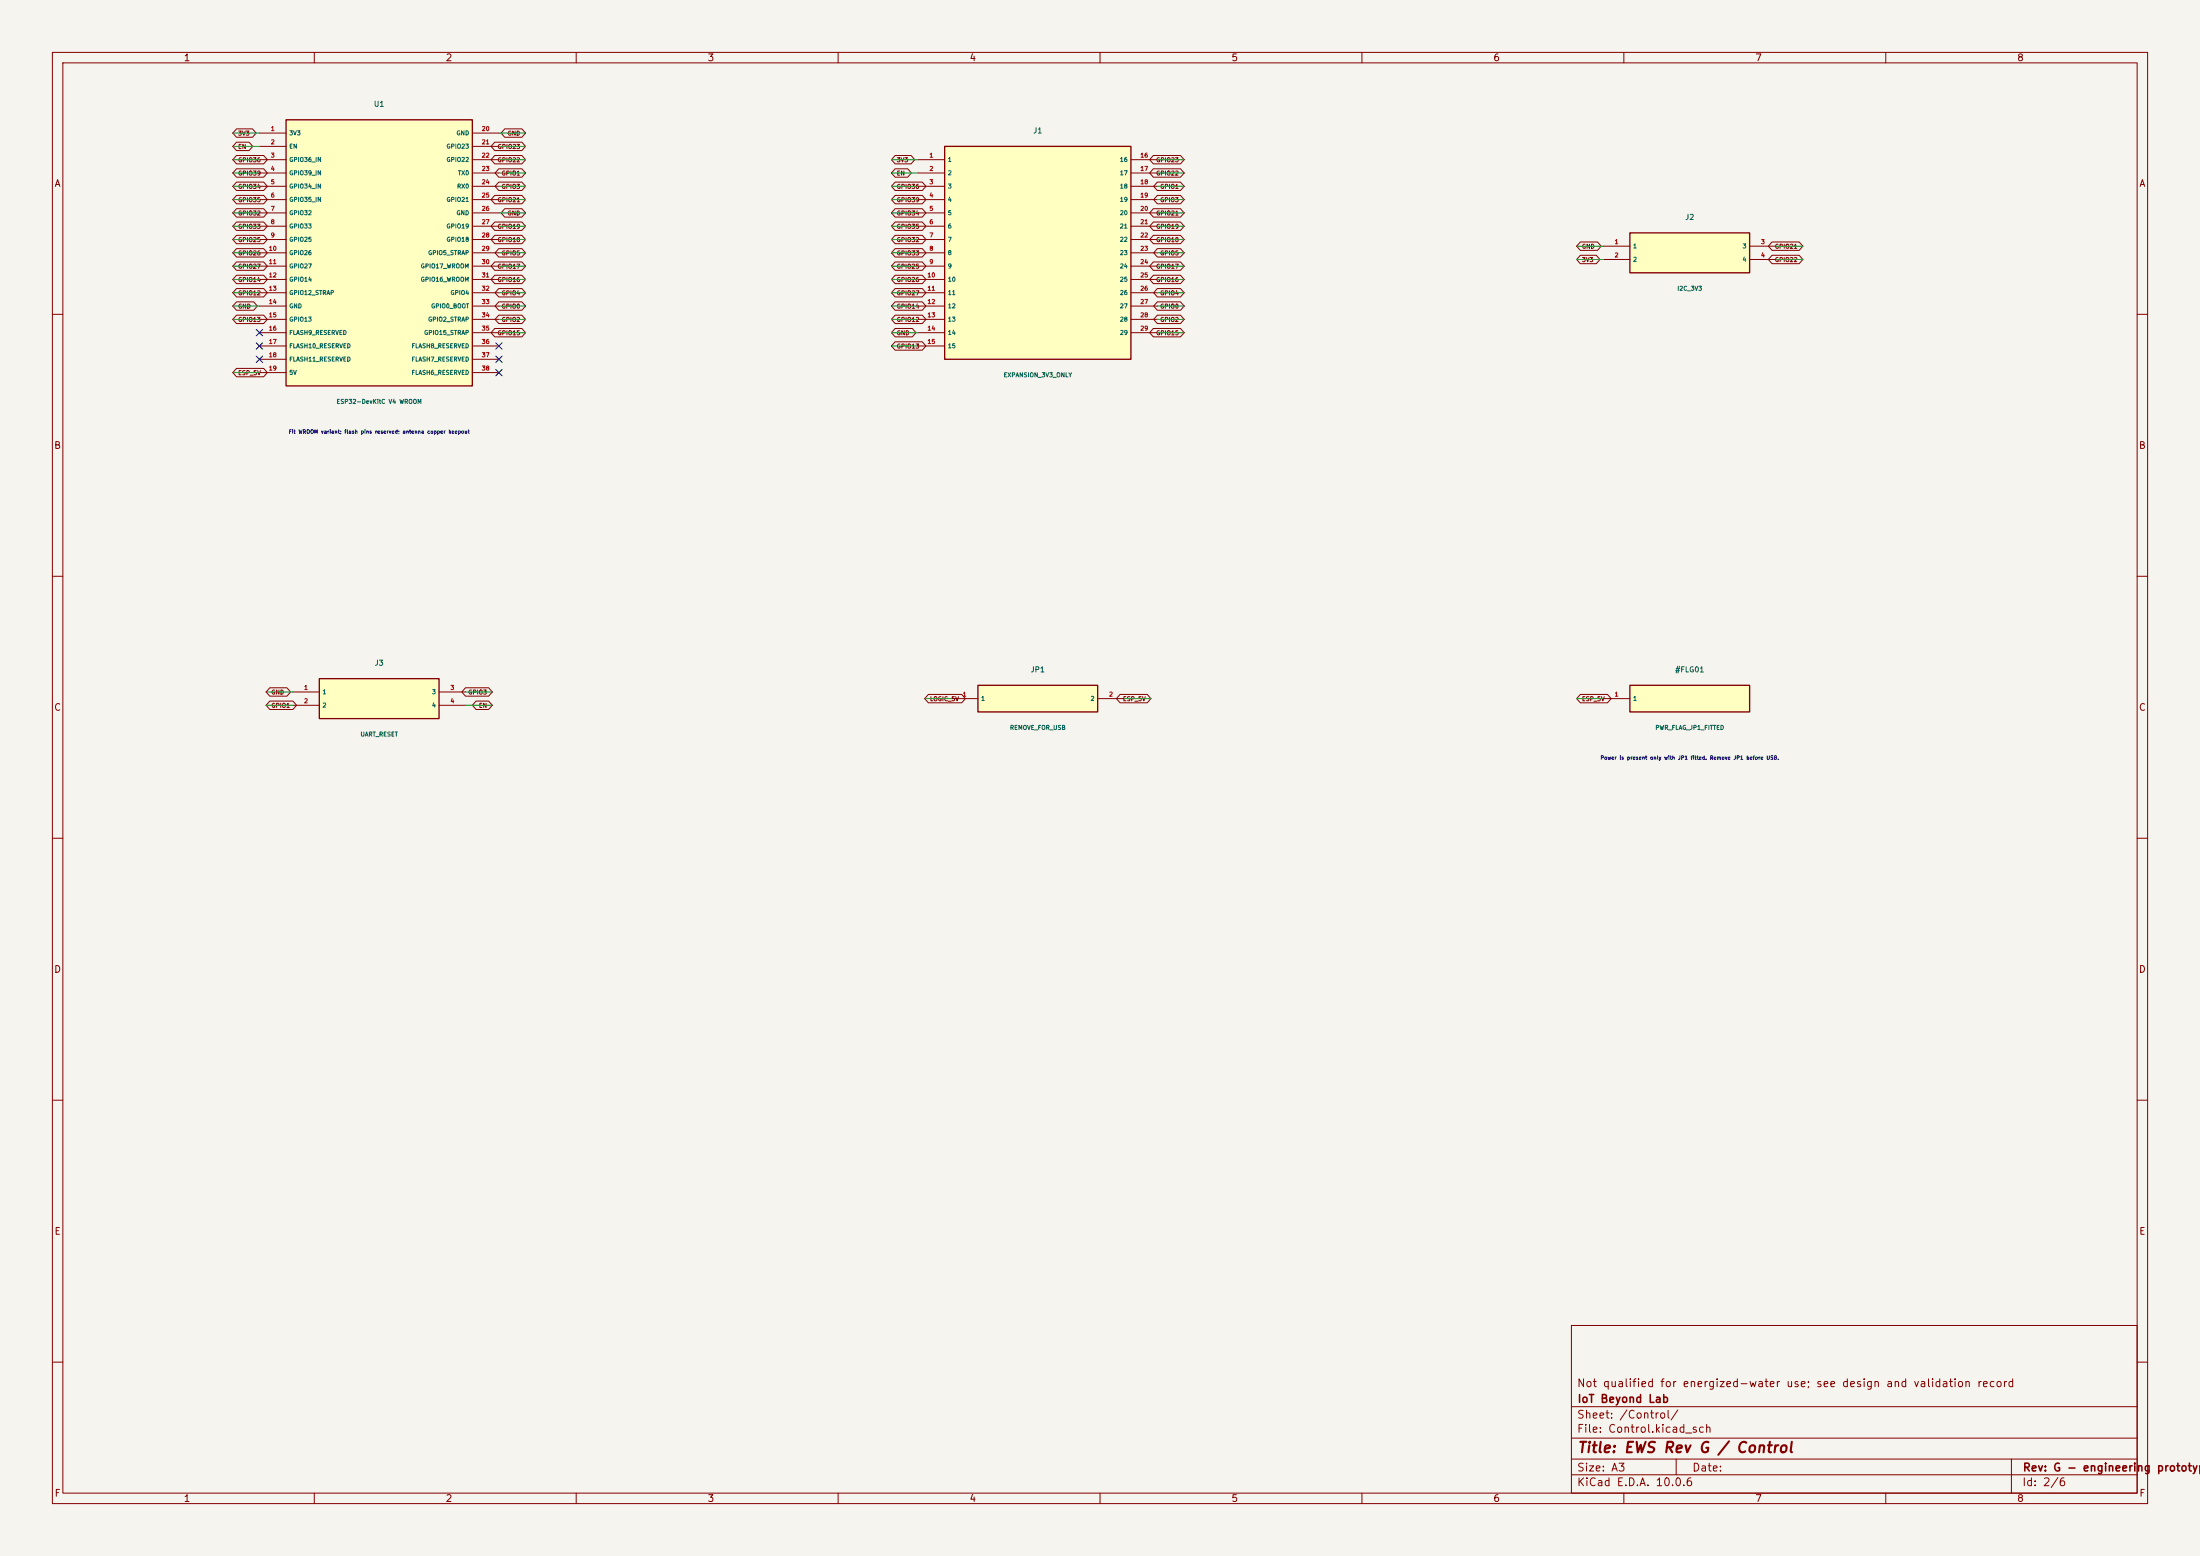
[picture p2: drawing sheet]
(kicad_sch (version 20250114) (generator "eeschema") (paper "A3")
  (title_block (title "EWS Rev G / Control") (rev "G - engineering prototype") (company "IoT Beyond Lab") (comment 1 "Not qualified for energized-water use; see design and validation record"))
(lib_symbols (symbol "EWS:U1" (pin_names (offset 0.5)) (in_bom yes) (on_board yes)
  (property "Reference" "U1" (at 0 28.4 0) (effects (font (size 1 1))))
  (property "Value" "ESP32-DevKitC V4 WROOM" (at 0 -28.4 0) (effects (font (size 0.8 0.8))))
  (property "Footprint" "EWS:U1" (at 0 0 0) (effects (font (size 1 1)) hide))
  (symbol "U1_0_1" (rectangle (start -17.78 25.4) (end 17.78 -25.4) (stroke (width .254) (type default)) (fill (type background))))
  (symbol "U1_1_1" (pin power_out line (at -22.86 22.86 0) (length 5.08) (name "3V3" (effects (font (size 0.8 0.8)))) (number "1" (effects (font (size 0.8 0.8)))))(pin input line (at -22.86 20.32 0) (length 5.08) (name "EN" (effects (font (size 0.8 0.8)))) (number "2" (effects (font (size 0.8 0.8)))))(pin input line (at -22.86 17.779999999999998 0) (length 5.08) (name "GPIO36_IN" (effects (font (size 0.8 0.8)))) (number "3" (effects (font (size 0.8 0.8)))))(pin input line (at -22.86 15.239999999999998 0) (length 5.08) (name "GPIO39_IN" (effects (font (size 0.8 0.8)))) (number "4" (effects (font (size 0.8 0.8)))))(pin input line (at -22.86 12.7 0) (length 5.08) (name "GPIO34_IN" (effects (font (size 0.8 0.8)))) (number "5" (effects (font (size 0.8 0.8)))))(pin input line (at -22.86 10.159999999999998 0) (length 5.08) (name "GPIO35_IN" (effects (font (size 0.8 0.8)))) (number "6" (effects (font (size 0.8 0.8)))))(pin bidirectional line (at -22.86 7.619999999999997 0) (length 5.08) (name "GPIO32" (effects (font (size 0.8 0.8)))) (number "7" (effects (font (size 0.8 0.8)))))(pin bidirectional line (at -22.86 5.079999999999998 0) (length 5.08) (name "GPIO33" (effects (font (size 0.8 0.8)))) (number "8" (effects (font (size 0.8 0.8)))))(pin bidirectional line (at -22.86 2.539999999999999 0) (length 5.08) (name "GPIO25" (effects (font (size 0.8 0.8)))) (number "9" (effects (font (size 0.8 0.8)))))(pin bidirectional line (at -22.86 0.0 0) (length 5.08) (name "GPIO26" (effects (font (size 0.8 0.8)))) (number "10" (effects (font (size 0.8 0.8)))))(pin bidirectional line (at -22.86 -2.5400000000000027 0) (length 5.08) (name "GPIO27" (effects (font (size 0.8 0.8)))) (number "11" (effects (font (size 0.8 0.8)))))(pin bidirectional line (at -22.86 -5.080000000000002 0) (length 5.08) (name "GPIO14" (effects (font (size 0.8 0.8)))) (number "12" (effects (font (size 0.8 0.8)))))(pin bidirectional line (at -22.86 -7.6200000000000045 0) (length 5.08) (name "GPIO12_STRAP" (effects (font (size 0.8 0.8)))) (number "13" (effects (font (size 0.8 0.8)))))(pin bidirectional line (at -22.86 -10.160000000000004 0) (length 5.08) (name "GND" (effects (font (size 0.8 0.8)))) (number "14" (effects (font (size 0.8 0.8)))))(pin bidirectional line (at -22.86 -12.700000000000003 0) (length 5.08) (name "GPIO13" (effects (font (size 0.8 0.8)))) (number "15" (effects (font (size 0.8 0.8)))))(pin bidirectional line (at -22.86 -15.240000000000002 0) (length 5.08) (name "FLASH9_RESERVED" (effects (font (size 0.8 0.8)))) (number "16" (effects (font (size 0.8 0.8)))))(pin bidirectional line (at -22.86 -17.78 0) (length 5.08) (name "FLASH10_RESERVED" (effects (font (size 0.8 0.8)))) (number "17" (effects (font (size 0.8 0.8)))))(pin bidirectional line (at -22.86 -20.32 0) (length 5.08) (name "FLASH11_RESERVED" (effects (font (size 0.8 0.8)))) (number "18" (effects (font (size 0.8 0.8)))))(pin power_in line (at -22.86 -22.86 0) (length 5.08) (name "5V" (effects (font (size 0.8 0.8)))) (number "19" (effects (font (size 0.8 0.8)))))(pin bidirectional line (at 22.86 22.86 180) (length 5.08) (name "GND" (effects (font (size 0.8 0.8)))) (number "20" (effects (font (size 0.8 0.8)))))(pin bidirectional line (at 22.86 20.32 180) (length 5.08) (name "GPIO23" (effects (font (size 0.8 0.8)))) (number "21" (effects (font (size 0.8 0.8)))))(pin bidirectional line (at 22.86 17.779999999999998 180) (length 5.08) (name "GPIO22" (effects (font (size 0.8 0.8)))) (number "22" (effects (font (size 0.8 0.8)))))(pin bidirectional line (at 22.86 15.239999999999998 180) (length 5.08) (name "TX0" (effects (font (size 0.8 0.8)))) (number "23" (effects (font (size 0.8 0.8)))))(pin bidirectional line (at 22.86 12.7 180) (length 5.08) (name "RX0" (effects (font (size 0.8 0.8)))) (number "24" (effects (font (size 0.8 0.8)))))(pin bidirectional line (at 22.86 10.159999999999998 180) (length 5.08) (name "GPIO21" (effects (font (size 0.8 0.8)))) (number "25" (effects (font (size 0.8 0.8)))))(pin bidirectional line (at 22.86 7.619999999999997 180) (length 5.08) (name "GND" (effects (font (size 0.8 0.8)))) (number "26" (effects (font (size 0.8 0.8)))))(pin bidirectional line (at 22.86 5.079999999999998 180) (length 5.08) (name "GPIO19" (effects (font (size 0.8 0.8)))) (number "27" (effects (font (size 0.8 0.8)))))(pin bidirectional line (at 22.86 2.539999999999999 180) (length 5.08) (name "GPIO18" (effects (font (size 0.8 0.8)))) (number "28" (effects (font (size 0.8 0.8)))))(pin bidirectional line (at 22.86 0.0 180) (length 5.08) (name "GPIO5_STRAP" (effects (font (size 0.8 0.8)))) (number "29" (effects (font (size 0.8 0.8)))))(pin bidirectional line (at 22.86 -2.5400000000000027 180) (length 5.08) (name "GPIO17_WROOM" (effects (font (size 0.8 0.8)))) (number "30" (effects (font (size 0.8 0.8)))))(pin bidirectional line (at 22.86 -5.080000000000002 180) (length 5.08) (name "GPIO16_WROOM" (effects (font (size 0.8 0.8)))) (number "31" (effects (font (size 0.8 0.8)))))(pin bidirectional line (at 22.86 -7.6200000000000045 180) (length 5.08) (name "GPIO4" (effects (font (size 0.8 0.8)))) (number "32" (effects (font (size 0.8 0.8)))))(pin bidirectional line (at 22.86 -10.160000000000004 180) (length 5.08) (name "GPIO0_BOOT" (effects (font (size 0.8 0.8)))) (number "33" (effects (font (size 0.8 0.8)))))(pin bidirectional line (at 22.86 -12.700000000000003 180) (length 5.08) (name "GPIO2_STRAP" (effects (font (size 0.8 0.8)))) (number "34" (effects (font (size 0.8 0.8)))))(pin bidirectional line (at 22.86 -15.240000000000002 180) (length 5.08) (name "GPIO15_STRAP" (effects (font (size 0.8 0.8)))) (number "35" (effects (font (size 0.8 0.8)))))(pin bidirectional line (at 22.86 -17.78 180) (length 5.08) (name "FLASH8_RESERVED" (effects (font (size 0.8 0.8)))) (number "36" (effects (font (size 0.8 0.8)))))(pin bidirectional line (at 22.86 -20.32 180) (length 5.08) (name "FLASH7_RESERVED" (effects (font (size 0.8 0.8)))) (number "37" (effects (font (size 0.8 0.8)))))(pin bidirectional line (at 22.86 -22.86 180) (length 5.08) (name "FLASH6_RESERVED" (effects (font (size 0.8 0.8)))) (number "38" (effects (font (size 0.8 0.8)))))))(symbol "EWS:J1" (pin_names (offset 0.5)) (in_bom yes) (on_board yes)
  (property "Reference" "J1" (at 0 23.32 0) (effects (font (size 1 1))))
  (property "Value" "EXPANSION_3V3_ONLY" (at 0 -23.32 0) (effects (font (size 0.8 0.8))))
  (property "Footprint" "EWS:J1" (at 0 0 0) (effects (font (size 1 1)) hide))
  (symbol "J1_0_1" (rectangle (start -17.78 20.32) (end 17.78 -20.32) (stroke (width .254) (type default)) (fill (type background))))
  (symbol "J1_1_1" (pin passive line (at -22.86 17.78 0) (length 5.08) (name "1" (effects (font (size 0.8 0.8)))) (number "1" (effects (font (size 0.8 0.8)))))(pin passive line (at -22.86 15.24 0) (length 5.08) (name "2" (effects (font (size 0.8 0.8)))) (number "2" (effects (font (size 0.8 0.8)))))(pin passive line (at -22.86 12.7 0) (length 5.08) (name "3" (effects (font (size 0.8 0.8)))) (number "3" (effects (font (size 0.8 0.8)))))(pin passive line (at -22.86 10.16 0) (length 5.08) (name "4" (effects (font (size 0.8 0.8)))) (number "4" (effects (font (size 0.8 0.8)))))(pin passive line (at -22.86 7.620000000000001 0) (length 5.08) (name "5" (effects (font (size 0.8 0.8)))) (number "5" (effects (font (size 0.8 0.8)))))(pin passive line (at -22.86 5.08 0) (length 5.08) (name "6" (effects (font (size 0.8 0.8)))) (number "6" (effects (font (size 0.8 0.8)))))(pin passive line (at -22.86 2.539999999999999 0) (length 5.08) (name "7" (effects (font (size 0.8 0.8)))) (number "7" (effects (font (size 0.8 0.8)))))(pin passive line (at -22.86 0.0 0) (length 5.08) (name "8" (effects (font (size 0.8 0.8)))) (number "8" (effects (font (size 0.8 0.8)))))(pin passive line (at -22.86 -2.539999999999999 0) (length 5.08) (name "9" (effects (font (size 0.8 0.8)))) (number "9" (effects (font (size 0.8 0.8)))))(pin passive line (at -22.86 -5.079999999999998 0) (length 5.08) (name "10" (effects (font (size 0.8 0.8)))) (number "10" (effects (font (size 0.8 0.8)))))(pin passive line (at -22.86 -7.620000000000001 0) (length 5.08) (name "11" (effects (font (size 0.8 0.8)))) (number "11" (effects (font (size 0.8 0.8)))))(pin passive line (at -22.86 -10.16 0) (length 5.08) (name "12" (effects (font (size 0.8 0.8)))) (number "12" (effects (font (size 0.8 0.8)))))(pin passive line (at -22.86 -12.700000000000003 0) (length 5.08) (name "13" (effects (font (size 0.8 0.8)))) (number "13" (effects (font (size 0.8 0.8)))))(pin passive line (at -22.86 -15.240000000000002 0) (length 5.08) (name "14" (effects (font (size 0.8 0.8)))) (number "14" (effects (font (size 0.8 0.8)))))(pin passive line (at -22.86 -17.78 0) (length 5.08) (name "15" (effects (font (size 0.8 0.8)))) (number "15" (effects (font (size 0.8 0.8)))))(pin passive line (at 22.86 17.78 180) (length 5.08) (name "16" (effects (font (size 0.8 0.8)))) (number "16" (effects (font (size 0.8 0.8)))))(pin passive line (at 22.86 15.24 180) (length 5.08) (name "17" (effects (font (size 0.8 0.8)))) (number "17" (effects (font (size 0.8 0.8)))))(pin passive line (at 22.86 12.7 180) (length 5.08) (name "18" (effects (font (size 0.8 0.8)))) (number "18" (effects (font (size 0.8 0.8)))))(pin passive line (at 22.86 10.16 180) (length 5.08) (name "19" (effects (font (size 0.8 0.8)))) (number "19" (effects (font (size 0.8 0.8)))))(pin passive line (at 22.86 7.620000000000001 180) (length 5.08) (name "20" (effects (font (size 0.8 0.8)))) (number "20" (effects (font (size 0.8 0.8)))))(pin passive line (at 22.86 5.08 180) (length 5.08) (name "21" (effects (font (size 0.8 0.8)))) (number "21" (effects (font (size 0.8 0.8)))))(pin passive line (at 22.86 2.539999999999999 180) (length 5.08) (name "22" (effects (font (size 0.8 0.8)))) (number "22" (effects (font (size 0.8 0.8)))))(pin passive line (at 22.86 0.0 180) (length 5.08) (name "23" (effects (font (size 0.8 0.8)))) (number "23" (effects (font (size 0.8 0.8)))))(pin passive line (at 22.86 -2.539999999999999 180) (length 5.08) (name "24" (effects (font (size 0.8 0.8)))) (number "24" (effects (font (size 0.8 0.8)))))(pin passive line (at 22.86 -5.079999999999998 180) (length 5.08) (name "25" (effects (font (size 0.8 0.8)))) (number "25" (effects (font (size 0.8 0.8)))))(pin passive line (at 22.86 -7.620000000000001 180) (length 5.08) (name "26" (effects (font (size 0.8 0.8)))) (number "26" (effects (font (size 0.8 0.8)))))(pin passive line (at 22.86 -10.16 180) (length 5.08) (name "27" (effects (font (size 0.8 0.8)))) (number "27" (effects (font (size 0.8 0.8)))))(pin passive line (at 22.86 -12.700000000000003 180) (length 5.08) (name "28" (effects (font (size 0.8 0.8)))) (number "28" (effects (font (size 0.8 0.8)))))(pin passive line (at 22.86 -15.240000000000002 180) (length 5.08) (name "29" (effects (font (size 0.8 0.8)))) (number "29" (effects (font (size 0.8 0.8)))))))(symbol "EWS:J2" (pin_names (offset 0.5)) (in_bom yes) (on_board yes)
  (property "Reference" "J2" (at 0 6.8100000000000005 0) (effects (font (size 1 1))))
  (property "Value" "I2C_3V3" (at 0 -6.8100000000000005 0) (effects (font (size 0.8 0.8))))
  (property "Footprint" "EWS:J2" (at 0 0 0) (effects (font (size 1 1)) hide))
  (symbol "J2_0_1" (rectangle (start -11.43 3.81) (end 11.43 -3.81) (stroke (width .254) (type default)) (fill (type background))))
  (symbol "J2_1_1" (pin passive line (at -16.509999999999998 1.27 0) (length 5.08) (name "1" (effects (font (size 0.8 0.8)))) (number "1" (effects (font (size 0.8 0.8)))))(pin passive line (at -16.509999999999998 -1.27 0) (length 5.08) (name "2" (effects (font (size 0.8 0.8)))) (number "2" (effects (font (size 0.8 0.8)))))(pin passive line (at 16.509999999999998 1.27 180) (length 5.08) (name "3" (effects (font (size 0.8 0.8)))) (number "3" (effects (font (size 0.8 0.8)))))(pin passive line (at 16.509999999999998 -1.27 180) (length 5.08) (name "4" (effects (font (size 0.8 0.8)))) (number "4" (effects (font (size 0.8 0.8)))))))(symbol "EWS:J3" (pin_names (offset 0.5)) (in_bom yes) (on_board yes)
  (property "Reference" "J3" (at 0 6.8100000000000005 0) (effects (font (size 1 1))))
  (property "Value" "UART_RESET" (at 0 -6.8100000000000005 0) (effects (font (size 0.8 0.8))))
  (property "Footprint" "EWS:J3" (at 0 0 0) (effects (font (size 1 1)) hide))
  (symbol "J3_0_1" (rectangle (start -11.43 3.81) (end 11.43 -3.81) (stroke (width .254) (type default)) (fill (type background))))
  (symbol "J3_1_1" (pin passive line (at -16.509999999999998 1.27 0) (length 5.08) (name "1" (effects (font (size 0.8 0.8)))) (number "1" (effects (font (size 0.8 0.8)))))(pin passive line (at -16.509999999999998 -1.27 0) (length 5.08) (name "2" (effects (font (size 0.8 0.8)))) (number "2" (effects (font (size 0.8 0.8)))))(pin passive line (at 16.509999999999998 1.27 180) (length 5.08) (name "3" (effects (font (size 0.8 0.8)))) (number "3" (effects (font (size 0.8 0.8)))))(pin passive line (at 16.509999999999998 -1.27 180) (length 5.08) (name "4" (effects (font (size 0.8 0.8)))) (number "4" (effects (font (size 0.8 0.8)))))))(symbol "EWS:JP1" (pin_names (offset 0.5)) (in_bom yes) (on_board yes)
  (property "Reference" "JP1" (at 0 5.54 0) (effects (font (size 1 1))))
  (property "Value" "REMOVE_FOR_USB" (at 0 -5.54 0) (effects (font (size 0.8 0.8))))
  (property "Footprint" "EWS:JP1" (at 0 0 0) (effects (font (size 1 1)) hide))
  (symbol "JP1_0_1" (rectangle (start -11.43 2.54) (end 11.43 -2.54) (stroke (width .254) (type default)) (fill (type background))))
  (symbol "JP1_1_1" (pin passive line (at -16.509999999999998 0.0 0) (length 5.08) (name "1" (effects (font (size 0.8 0.8)))) (number "1" (effects (font (size 0.8 0.8)))))(pin passive line (at 16.509999999999998 0.0 180) (length 5.08) (name "2" (effects (font (size 0.8 0.8)))) (number "2" (effects (font (size 0.8 0.8)))))))(symbol "EWS:#FLG01" (pin_names (offset 0.5)) (in_bom no) (on_board no)
  (property "Reference" "#FLG01" (at 0 5.54 0) (effects (font (size 1 1))))
  (property "Value" "PWR_FLAG_JP1_FITTED" (at 0 -5.54 0) (effects (font (size 0.8 0.8))))
  (property "Footprint" "" (at 0 0 0) (effects (font (size 1 1)) hide))
  (symbol "#FLG01_0_1" (rectangle (start -11.43 2.54) (end 11.43 -2.54) (stroke (width .254) (type default)) (fill (type background))))
  (symbol "#FLG01_1_1" (pin power_out line (at -16.509999999999998 0.0 0) (length 5.08) (name "1" (effects (font (size 0.8 0.8)))) (number "1" (effects (font (size 0.8 0.8))))))))
(symbol (lib_id "EWS:U1") (at 72.39 48.26 0) (unit 1) (in_bom yes) (on_board yes) (dnp no)
    (property "Reference" "U1" (at 72.39 19.86 0) (effects (font (size 1 1))))
    (property "Value" "ESP32-DevKitC V4 WROOM" (at 72.39 76.66 0) (effects (font (size 0.8 0.8))))
    (property "Footprint" "EWS:U1" (at 72.39 48.26 0) (effects (font (size 1 1)) hide)))(symbol (lib_id "EWS:J1") (at 198.12 48.26 0) (unit 1) (in_bom yes) (on_board yes) (dnp no)
    (property "Reference" "J1" (at 198.12 24.939999999999998 0) (effects (font (size 1 1))))
    (property "Value" "EXPANSION_3V3_ONLY" (at 198.12 71.58 0) (effects (font (size 0.8 0.8))))
    (property "Footprint" "EWS:J1" (at 198.12 48.26 0) (effects (font (size 1 1)) hide)))(symbol (lib_id "EWS:J2") (at 322.58 48.26 0) (unit 1) (in_bom yes) (on_board yes) (dnp no)
    (property "Reference" "J2" (at 322.58 41.449999999999996 0) (effects (font (size 1 1))))
    (property "Value" "I2C_3V3" (at 322.58 55.07 0) (effects (font (size 0.8 0.8))))
    (property "Footprint" "EWS:J2" (at 322.58 48.26 0) (effects (font (size 1 1)) hide)))(symbol (lib_id "EWS:J3") (at 72.39 133.35 0) (unit 1) (in_bom yes) (on_board yes) (dnp no)
    (property "Reference" "J3" (at 72.39 126.53999999999999 0) (effects (font (size 1 1))))
    (property "Value" "UART_RESET" (at 72.39 140.16 0) (effects (font (size 0.8 0.8))))
    (property "Footprint" "EWS:J3" (at 72.39 133.35 0) (effects (font (size 1 1)) hide)))(symbol (lib_id "EWS:JP1") (at 198.12 133.35 0) (unit 1) (in_bom yes) (on_board yes) (dnp no)
    (property "Reference" "JP1" (at 198.12 127.81 0) (effects (font (size 1 1))))
    (property "Value" "REMOVE_FOR_USB" (at 198.12 138.89 0) (effects (font (size 0.8 0.8))))
    (property "Footprint" "EWS:JP1" (at 198.12 133.35 0) (effects (font (size 1 1)) hide)))(symbol (lib_id "EWS:#FLG01") (at 322.58 133.35 0) (unit 1) (in_bom no) (on_board no) (dnp no)
    (property "Reference" "#FLG01" (at 322.58 127.81 0) (effects (font (size 1 1))))
    (property "Value" "PWR_FLAG_JP1_FITTED" (at 322.58 138.89 0) (effects (font (size 0.8 0.8))))
    (property "Footprint" "" (at 322.58 133.35 0) (effects (font (size 1 1)) hide)))(text "Fit WROOM variant; flash pins reserved; antenna copper keepout" (at 72.39 82.66 0) (effects (font (size 0.7 0.7))))(wire (pts (xy 49.53 25.4) (xy 44.45 25.4)) (stroke (width 0) (type default)))(global_label "3V3" (shape bidirectional) (at 44.45 25.4 0) (effects (font (size .8 .8)) (justify left)))(wire (pts (xy 49.53 27.939999999999998) (xy 44.45 27.939999999999998)) (stroke (width 0) (type default)))(global_label "EN" (shape bidirectional) (at 44.45 27.939999999999998 0) (effects (font (size .8 .8)) (justify left)))(wire (pts (xy 49.53 30.48) (xy 44.45 30.48)) (stroke (width 0) (type default)))(global_label "GPIO36" (shape bidirectional) (at 44.45 30.48 0) (effects (font (size .8 .8)) (justify left)))(wire (pts (xy 49.53 33.019999999999996) (xy 44.45 33.019999999999996)) (stroke (width 0) (type default)))(global_label "GPIO39" (shape bidirectional) (at 44.45 33.019999999999996 0) (effects (font (size .8 .8)) (justify left)))(wire (pts (xy 49.53 35.56) (xy 44.45 35.56)) (stroke (width 0) (type default)))(global_label "GPIO34" (shape bidirectional) (at 44.45 35.56 0) (effects (font (size .8 .8)) (justify left)))(wire (pts (xy 49.53 38.1) (xy 44.45 38.1)) (stroke (width 0) (type default)))(global_label "GPIO35" (shape bidirectional) (at 44.45 38.1 0) (effects (font (size .8 .8)) (justify left)))(wire (pts (xy 49.53 40.64) (xy 44.45 40.64)) (stroke (width 0) (type default)))(global_label "GPIO32" (shape bidirectional) (at 44.45 40.64 0) (effects (font (size .8 .8)) (justify left)))(wire (pts (xy 49.53 43.18) (xy 44.45 43.18)) (stroke (width 0) (type default)))(global_label "GPIO33" (shape bidirectional) (at 44.45 43.18 0) (effects (font (size .8 .8)) (justify left)))(wire (pts (xy 49.53 45.72) (xy 44.45 45.72)) (stroke (width 0) (type default)))(global_label "GPIO25" (shape bidirectional) (at 44.45 45.72 0) (effects (font (size .8 .8)) (justify left)))(wire (pts (xy 49.53 48.26) (xy 44.45 48.26)) (stroke (width 0) (type default)))(global_label "GPIO26" (shape bidirectional) (at 44.45 48.26 0) (effects (font (size .8 .8)) (justify left)))(wire (pts (xy 49.53 50.8) (xy 44.45 50.8)) (stroke (width 0) (type default)))(global_label "GPIO27" (shape bidirectional) (at 44.45 50.8 0) (effects (font (size .8 .8)) (justify left)))(wire (pts (xy 49.53 53.34) (xy 44.45 53.34)) (stroke (width 0) (type default)))(global_label "GPIO14" (shape bidirectional) (at 44.45 53.34 0) (effects (font (size .8 .8)) (justify left)))(wire (pts (xy 49.53 55.88) (xy 44.45 55.88)) (stroke (width 0) (type default)))(global_label "GPIO12" (shape bidirectional) (at 44.45 55.88 0) (effects (font (size .8 .8)) (justify left)))(wire (pts (xy 49.53 58.42) (xy 44.45 58.42)) (stroke (width 0) (type default)))(global_label "GND" (shape bidirectional) (at 44.45 58.42 0) (effects (font (size .8 .8)) (justify left)))(wire (pts (xy 49.53 60.96) (xy 44.45 60.96)) (stroke (width 0) (type default)))(global_label "GPIO13" (shape bidirectional) (at 44.45 60.96 0) (effects (font (size .8 .8)) (justify left)))(no_connect (at 49.53 63.5))(no_connect (at 49.53 66.03999999999999))(no_connect (at 49.53 68.58))(wire (pts (xy 49.53 71.12) (xy 44.45 71.12)) (stroke (width 0) (type default)))(global_label "ESP_5V" (shape bidirectional) (at 44.45 71.12 0) (effects (font (size .8 .8)) (justify left)))(wire (pts (xy 95.25 25.4) (xy 100.33 25.4)) (stroke (width 0) (type default)))(global_label "GND" (shape bidirectional) (at 100.33 25.4 180) (effects (font (size .8 .8)) (justify right)))(wire (pts (xy 95.25 27.939999999999998) (xy 100.33 27.939999999999998)) (stroke (width 0) (type default)))(global_label "GPIO23" (shape bidirectional) (at 100.33 27.939999999999998 180) (effects (font (size .8 .8)) (justify right)))(wire (pts (xy 95.25 30.48) (xy 100.33 30.48)) (stroke (width 0) (type default)))(global_label "GPIO22" (shape bidirectional) (at 100.33 30.48 180) (effects (font (size .8 .8)) (justify right)))(wire (pts (xy 95.25 33.019999999999996) (xy 100.33 33.019999999999996)) (stroke (width 0) (type default)))(global_label "GPIO1" (shape bidirectional) (at 100.33 33.019999999999996 180) (effects (font (size .8 .8)) (justify right)))(wire (pts (xy 95.25 35.56) (xy 100.33 35.56)) (stroke (width 0) (type default)))(global_label "GPIO3" (shape bidirectional) (at 100.33 35.56 180) (effects (font (size .8 .8)) (justify right)))(wire (pts (xy 95.25 38.1) (xy 100.33 38.1)) (stroke (width 0) (type default)))(global_label "GPIO21" (shape bidirectional) (at 100.33 38.1 180) (effects (font (size .8 .8)) (justify right)))(wire (pts (xy 95.25 40.64) (xy 100.33 40.64)) (stroke (width 0) (type default)))(global_label "GND" (shape bidirectional) (at 100.33 40.64 180) (effects (font (size .8 .8)) (justify right)))(wire (pts (xy 95.25 43.18) (xy 100.33 43.18)) (stroke (width 0) (type default)))(global_label "GPIO19" (shape bidirectional) (at 100.33 43.18 180) (effects (font (size .8 .8)) (justify right)))(wire (pts (xy 95.25 45.72) (xy 100.33 45.72)) (stroke (width 0) (type default)))(global_label "GPIO18" (shape bidirectional) (at 100.33 45.72 180) (effects (font (size .8 .8)) (justify right)))(wire (pts (xy 95.25 48.26) (xy 100.33 48.26)) (stroke (width 0) (type default)))(global_label "GPIO5" (shape bidirectional) (at 100.33 48.26 180) (effects (font (size .8 .8)) (justify right)))(wire (pts (xy 95.25 50.8) (xy 100.33 50.8)) (stroke (width 0) (type default)))(global_label "GPIO17" (shape bidirectional) (at 100.33 50.8 180) (effects (font (size .8 .8)) (justify right)))(wire (pts (xy 95.25 53.34) (xy 100.33 53.34)) (stroke (width 0) (type default)))(global_label "GPIO16" (shape bidirectional) (at 100.33 53.34 180) (effects (font (size .8 .8)) (justify right)))(wire (pts (xy 95.25 55.88) (xy 100.33 55.88)) (stroke (width 0) (type default)))(global_label "GPIO4" (shape bidirectional) (at 100.33 55.88 180) (effects (font (size .8 .8)) (justify right)))(wire (pts (xy 95.25 58.42) (xy 100.33 58.42)) (stroke (width 0) (type default)))(global_label "GPIO0" (shape bidirectional) (at 100.33 58.42 180) (effects (font (size .8 .8)) (justify right)))(wire (pts (xy 95.25 60.96) (xy 100.33 60.96)) (stroke (width 0) (type default)))(global_label "GPIO2" (shape bidirectional) (at 100.33 60.96 180) (effects (font (size .8 .8)) (justify right)))(wire (pts (xy 95.25 63.5) (xy 100.33 63.5)) (stroke (width 0) (type default)))(global_label "GPIO15" (shape bidirectional) (at 100.33 63.5 180) (effects (font (size .8 .8)) (justify right)))(no_connect (at 95.25 66.03999999999999))(no_connect (at 95.25 68.58))(no_connect (at 95.25 71.12))(wire (pts (xy 175.26 30.479999999999997) (xy 170.17999999999998 30.479999999999997)) (stroke (width 0) (type default)))(global_label "3V3" (shape bidirectional) (at 170.17999999999998 30.479999999999997 0) (effects (font (size .8 .8)) (justify left)))(wire (pts (xy 175.26 33.019999999999996) (xy 170.17999999999998 33.019999999999996)) (stroke (width 0) (type default)))(global_label "EN" (shape bidirectional) (at 170.17999999999998 33.019999999999996 0) (effects (font (size .8 .8)) (justify left)))(wire (pts (xy 175.26 35.56) (xy 170.17999999999998 35.56)) (stroke (width 0) (type default)))(global_label "GPIO36" (shape bidirectional) (at 170.17999999999998 35.56 0) (effects (font (size .8 .8)) (justify left)))(wire (pts (xy 175.26 38.099999999999994) (xy 170.17999999999998 38.099999999999994)) (stroke (width 0) (type default)))(global_label "GPIO39" (shape bidirectional) (at 170.17999999999998 38.099999999999994 0) (effects (font (size .8 .8)) (justify left)))(wire (pts (xy 175.26 40.64) (xy 170.17999999999998 40.64)) (stroke (width 0) (type default)))(global_label "GPIO34" (shape bidirectional) (at 170.17999999999998 40.64 0) (effects (font (size .8 .8)) (justify left)))(wire (pts (xy 175.26 43.18) (xy 170.17999999999998 43.18)) (stroke (width 0) (type default)))(global_label "GPIO35" (shape bidirectional) (at 170.17999999999998 43.18 0) (effects (font (size .8 .8)) (justify left)))(wire (pts (xy 175.26 45.72) (xy 170.17999999999998 45.72)) (stroke (width 0) (type default)))(global_label "GPIO32" (shape bidirectional) (at 170.17999999999998 45.72 0) (effects (font (size .8 .8)) (justify left)))(wire (pts (xy 175.26 48.26) (xy 170.17999999999998 48.26)) (stroke (width 0) (type default)))(global_label "GPIO33" (shape bidirectional) (at 170.17999999999998 48.26 0) (effects (font (size .8 .8)) (justify left)))(wire (pts (xy 175.26 50.8) (xy 170.17999999999998 50.8)) (stroke (width 0) (type default)))(global_label "GPIO25" (shape bidirectional) (at 170.17999999999998 50.8 0) (effects (font (size .8 .8)) (justify left)))(wire (pts (xy 175.26 53.339999999999996) (xy 170.17999999999998 53.339999999999996)) (stroke (width 0) (type default)))(global_label "GPIO26" (shape bidirectional) (at 170.17999999999998 53.339999999999996 0) (effects (font (size .8 .8)) (justify left)))(wire (pts (xy 175.26 55.879999999999995) (xy 170.17999999999998 55.879999999999995)) (stroke (width 0) (type default)))(global_label "GPIO27" (shape bidirectional) (at 170.17999999999998 55.879999999999995 0) (effects (font (size .8 .8)) (justify left)))(wire (pts (xy 175.26 58.42) (xy 170.17999999999998 58.42)) (stroke (width 0) (type default)))(global_label "GPIO14" (shape bidirectional) (at 170.17999999999998 58.42 0) (effects (font (size .8 .8)) (justify left)))(wire (pts (xy 175.26 60.96) (xy 170.17999999999998 60.96)) (stroke (width 0) (type default)))(global_label "GPIO12" (shape bidirectional) (at 170.17999999999998 60.96 0) (effects (font (size .8 .8)) (justify left)))(wire (pts (xy 175.26 63.5) (xy 170.17999999999998 63.5)) (stroke (width 0) (type default)))(global_label "GND" (shape bidirectional) (at 170.17999999999998 63.5 0) (effects (font (size .8 .8)) (justify left)))(wire (pts (xy 175.26 66.03999999999999) (xy 170.17999999999998 66.03999999999999)) (stroke (width 0) (type default)))(global_label "GPIO13" (shape bidirectional) (at 170.17999999999998 66.03999999999999 0) (effects (font (size .8 .8)) (justify left)))(wire (pts (xy 220.98000000000002 30.479999999999997) (xy 226.06000000000003 30.479999999999997)) (stroke (width 0) (type default)))(global_label "GPIO23" (shape bidirectional) (at 226.06000000000003 30.479999999999997 180) (effects (font (size .8 .8)) (justify right)))(wire (pts (xy 220.98000000000002 33.019999999999996) (xy 226.06000000000003 33.019999999999996)) (stroke (width 0) (type default)))(global_label "GPIO22" (shape bidirectional) (at 226.06000000000003 33.019999999999996 180) (effects (font (size .8 .8)) (justify right)))(wire (pts (xy 220.98000000000002 35.56) (xy 226.06000000000003 35.56)) (stroke (width 0) (type default)))(global_label "GPIO1" (shape bidirectional) (at 226.06000000000003 35.56 180) (effects (font (size .8 .8)) (justify right)))(wire (pts (xy 220.98000000000002 38.099999999999994) (xy 226.06000000000003 38.099999999999994)) (stroke (width 0) (type default)))(global_label "GPIO3" (shape bidirectional) (at 226.06000000000003 38.099999999999994 180) (effects (font (size .8 .8)) (justify right)))(wire (pts (xy 220.98000000000002 40.64) (xy 226.06000000000003 40.64)) (stroke (width 0) (type default)))(global_label "GPIO21" (shape bidirectional) (at 226.06000000000003 40.64 180) (effects (font (size .8 .8)) (justify right)))(wire (pts (xy 220.98000000000002 43.18) (xy 226.06000000000003 43.18)) (stroke (width 0) (type default)))(global_label "GPIO19" (shape bidirectional) (at 226.06000000000003 43.18 180) (effects (font (size .8 .8)) (justify right)))(wire (pts (xy 220.98000000000002 45.72) (xy 226.06000000000003 45.72)) (stroke (width 0) (type default)))(global_label "GPIO18" (shape bidirectional) (at 226.06000000000003 45.72 180) (effects (font (size .8 .8)) (justify right)))(wire (pts (xy 220.98000000000002 48.26) (xy 226.06000000000003 48.26)) (stroke (width 0) (type default)))(global_label "GPIO5" (shape bidirectional) (at 226.06000000000003 48.26 180) (effects (font (size .8 .8)) (justify right)))(wire (pts (xy 220.98000000000002 50.8) (xy 226.06000000000003 50.8)) (stroke (width 0) (type default)))(global_label "GPIO17" (shape bidirectional) (at 226.06000000000003 50.8 180) (effects (font (size .8 .8)) (justify right)))(wire (pts (xy 220.98000000000002 53.339999999999996) (xy 226.06000000000003 53.339999999999996)) (stroke (width 0) (type default)))(global_label "GPIO16" (shape bidirectional) (at 226.06000000000003 53.339999999999996 180) (effects (font (size .8 .8)) (justify right)))(wire (pts (xy 220.98000000000002 55.879999999999995) (xy 226.06000000000003 55.879999999999995)) (stroke (width 0) (type default)))(global_label "GPIO4" (shape bidirectional) (at 226.06000000000003 55.879999999999995 180) (effects (font (size .8 .8)) (justify right)))(wire (pts (xy 220.98000000000002 58.42) (xy 226.06000000000003 58.42)) (stroke (width 0) (type default)))(global_label "GPIO0" (shape bidirectional) (at 226.06000000000003 58.42 180) (effects (font (size .8 .8)) (justify right)))(wire (pts (xy 220.98000000000002 60.96) (xy 226.06000000000003 60.96)) (stroke (width 0) (type default)))(global_label "GPIO2" (shape bidirectional) (at 226.06000000000003 60.96 180) (effects (font (size .8 .8)) (justify right)))(wire (pts (xy 220.98000000000002 63.5) (xy 226.06000000000003 63.5)) (stroke (width 0) (type default)))(global_label "GPIO15" (shape bidirectional) (at 226.06000000000003 63.5 180) (effects (font (size .8 .8)) (justify right)))(wire (pts (xy 306.07 46.989999999999995) (xy 300.99 46.989999999999995)) (stroke (width 0) (type default)))(global_label "GND" (shape bidirectional) (at 300.99 46.989999999999995 0) (effects (font (size .8 .8)) (justify left)))(wire (pts (xy 306.07 49.53) (xy 300.99 49.53)) (stroke (width 0) (type default)))(global_label "3V3" (shape bidirectional) (at 300.99 49.53 0) (effects (font (size .8 .8)) (justify left)))(wire (pts (xy 339.09 46.989999999999995) (xy 344.16999999999996 46.989999999999995)) (stroke (width 0) (type default)))(global_label "GPIO21" (shape bidirectional) (at 344.16999999999996 46.989999999999995 180) (effects (font (size .8 .8)) (justify right)))(wire (pts (xy 339.09 49.53) (xy 344.16999999999996 49.53)) (stroke (width 0) (type default)))(global_label "GPIO22" (shape bidirectional) (at 344.16999999999996 49.53 180) (effects (font (size .8 .8)) (justify right)))(wire (pts (xy 55.88 132.07999999999998) (xy 50.800000000000004 132.07999999999998)) (stroke (width 0) (type default)))(global_label "GND" (shape bidirectional) (at 50.800000000000004 132.07999999999998 0) (effects (font (size .8 .8)) (justify left)))(wire (pts (xy 55.88 134.62) (xy 50.800000000000004 134.62)) (stroke (width 0) (type default)))(global_label "GPIO1" (shape bidirectional) (at 50.800000000000004 134.62 0) (effects (font (size .8 .8)) (justify left)))(wire (pts (xy 88.9 132.07999999999998) (xy 93.98 132.07999999999998)) (stroke (width 0) (type default)))(global_label "GPIO3" (shape bidirectional) (at 93.98 132.07999999999998 180) (effects (font (size .8 .8)) (justify right)))(wire (pts (xy 88.9 134.62) (xy 93.98 134.62)) (stroke (width 0) (type default)))(global_label "EN" (shape bidirectional) (at 93.98 134.62 180) (effects (font (size .8 .8)) (justify right)))(wire (pts (xy 181.61 133.35) (xy 176.53 133.35)) (stroke (width 0) (type default)))(global_label "LOGIC_5V" (shape bidirectional) (at 176.53 133.35 0) (effects (font (size .8 .8)) (justify left)))(wire (pts (xy 214.63 133.35) (xy 219.71 133.35)) (stroke (width 0) (type default)))(global_label "ESP_5V" (shape bidirectional) (at 219.71 133.35 180) (effects (font (size .8 .8)) (justify right)))(text "Power is present only with JP1 fitted. Remove JP1 before USB." (at 322.58 144.89 0) (effects (font (size 0.7 0.7))))(wire (pts (xy 306.07 133.35) (xy 300.99 133.35)) (stroke (width 0) (type default)))(global_label "ESP_5V" (shape bidirectional) (at 300.99 133.35 0) (effects (font (size .8 .8)) (justify left))))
